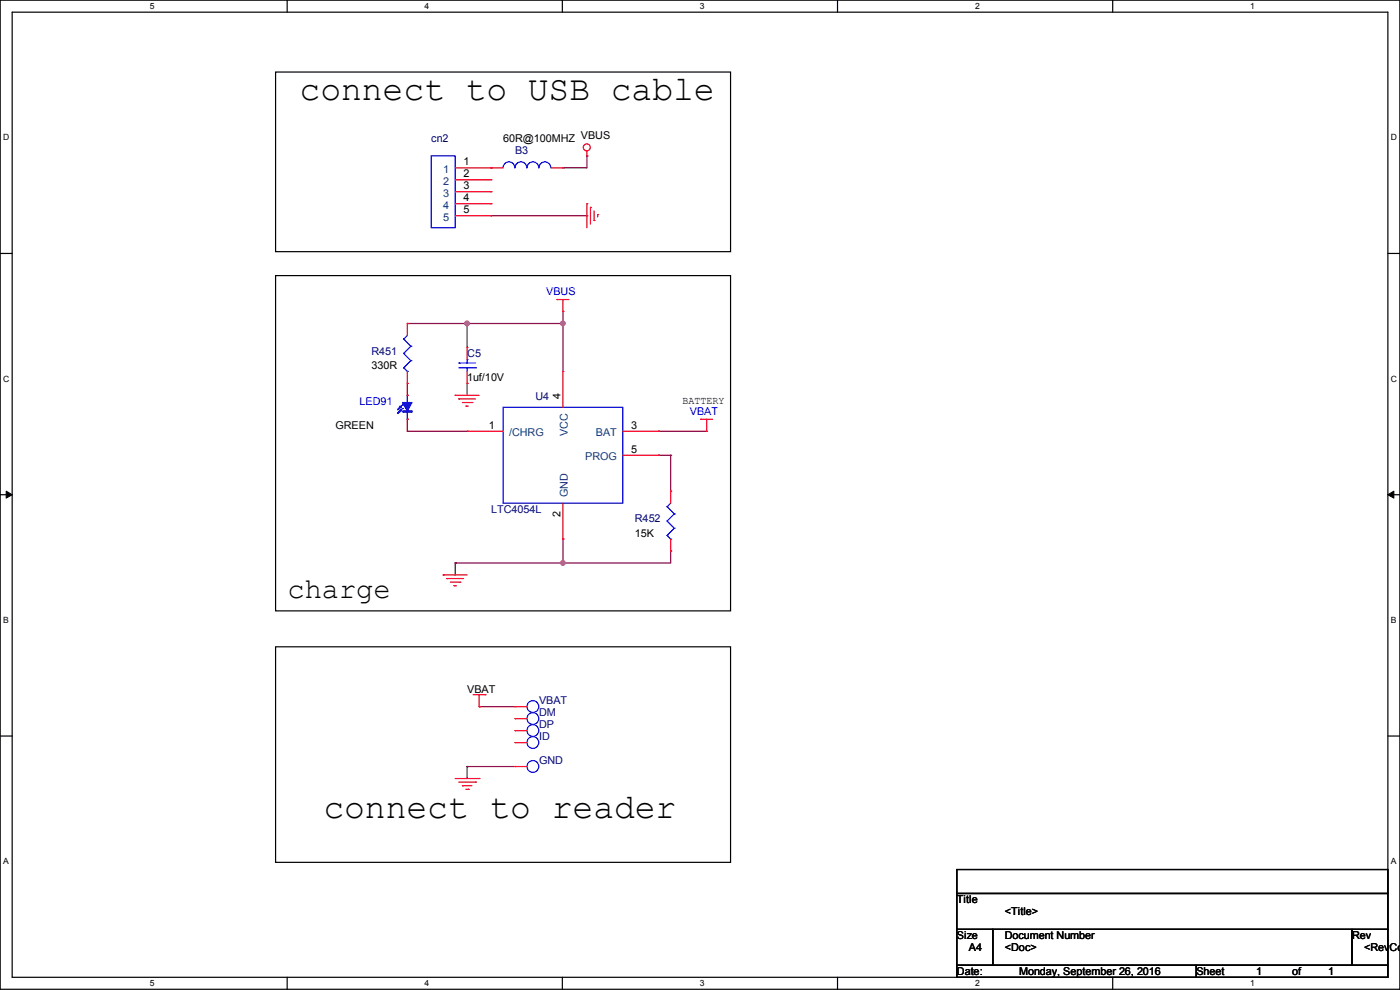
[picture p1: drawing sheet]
<svg xmlns="http://www.w3.org/2000/svg" width="297mm" height="210mm" viewBox="0 0 297 210" stroke-linecap="round" stroke-linejoin="round" font-family="sans-serif">
<path d="M0 0h297v209.8h-297zM2.6 2.6h291.8v204.7h-291.8z" fill="none" stroke="#000" stroke-width=".25"/>
<g fill="#fff">
<path d="M31.7 .3h1v2h-1z"/>
<path d="M31.7 207.6h1v1.9h-1z"/>
</g>
<path d="M60.9 0v2.6M60.9 207.3v2.5" fill="none" stroke="#000" stroke-width=".25"/>
<g fill="#fff">
<path d="M90.1 .3h1v2h-1z"/>
<path d="M90.1 207.6h1v1.9h-1z"/>
</g>
<path d="M119.3 0v2.6M119.3 207.3v2.5" fill="none" stroke="#000" stroke-width=".25"/>
<g fill="#fff">
<path d="M148.5 .3h.9v2h-.9z"/>
<path d="M148.5 207.6h.9v1.9h-.9z"/>
</g>
<path d="M177.7 0v2.6M177.7 207.3v2.5" fill="none" stroke="#000" stroke-width=".25"/>
<g fill="#fff">
<path d="M206.8 .3h1v2h-1z"/>
<path d="M206.8 207.6h1v1.9h-1z"/>
</g>
<path d="M236.1 0v2.6M236.1 207.3v2.5" fill="none" stroke="#000" stroke-width=".25"/>
<g fill="#fff">
<path d="M265.2 .3h1v2h-1z"/>
<path d="M265.2 207.6h1v1.9h-1z"/>
<path d="M.7 28.2h1.2v1.9h-1.2z"/>
<path d="M295.1 28.2h1.2v1.9h-1.2z"/>
<path d="M.7 79.3h1.2v2h-1.2z"/>
<path d="M295.1 79.3h1.2v2h-1.2z"/>
</g>
<path d="M0 53.8h2.6M294.4 53.8h2.6" fill="none" stroke="#000" stroke-width=".25"/>
<g fill="#fff">
<path d="M.7 130.5h1.2v2h-1.2z"/>
<path d="M295.1 130.5h1.1v2h-1.1z"/>
</g>
<path d="M0 104.9h2.6M294.4 104.9h2.6" fill="none" stroke="#000" stroke-width=".25"/>
<path d="M1.3 104.2l1.3 .7-1.3 .8zM294.4 104.9l1.3-.7v1.5z" fill="#000" stroke="#000" stroke-width=".21"/>
<g fill="#fff">
<path d="M.7 181.7h1.2v2h-1.2z"/>
<path d="M295.1 181.7h1.1v2h-1.1z"/>
</g>
<path d="M58.5 15.3h96.5v38.1h-96.5zM58.5 58.5h96.5v71.1h-96.5zM58.5 137.2h96.5v45.7h-96.5zM0 156.1h2.6M294.4 156.1h2.6M203 184.4h91.4v5.1h-91.4zM203 189.5h91.4v7.6h-91.4zM203 197.1h7.6v7.7h-7.6zM210.6 197.1h76.2v7.7h-76.2zM286.8 197.1h7.6v7.7h-7.6zM203 204.8h50.8v2.5h-50.8zM253.8 204.8h40.6v2.5h-40.6z" fill="none" stroke="#000" stroke-width=".25"/>
<g fill="none" stroke="#800040" stroke-width=".25">
<path d="M119.4 35.6h.1M124.5 33.1h.1M124.5 33.1v2.5h-5.1M104.2 45.8h20.3M124.5 45.8h.1M86.4 68.6h.1M86.4 68.6h33M99.1 68.6h.1M99.1 68.6v5.1M119.4 68.6h.1M119.4 66.1h.1M119.4 66.1v12.7"/>
<path d="M86.4 81.3h.1M86.4 91.5h.1M86.4 88.9h.1M86.4 81.3v2.6M86.4 88.9v2.6M86.4 91.5h12.7M99.1 81.3h.1M99.1 81.3v2.6M139.7 96.6h.1M139.7 91.5h.1M139.7 91.5h10.2M139.7 96.6h2.6"/>
<path d="M142.3 96.6h.1M142.3 96.6v7.6M96.6 119.4h.1M96.6 119.4v2.6M119.4 114.3h.1M119.4 119.4h.1M119.4 114.3v5.1M142.3 116.9h.1M142.3 116.9v2.5h-45.7M101.6 149.9h.1M101.6 149.9h7.7M99.1 162.6h.1"/>
<path d="M99.1 162.6v2.5M99.1 162.6h10.2"/>
</g>
<g fill="#f0f" stroke="#f0f" stroke-width=".25">
<circle cx="119.4" cy="119.4" r=".49"/>
<circle cx="119.4" cy="68.6" r=".49"/>
<circle cx="99.1" cy="68.6" r=".49"/>
</g>
<g fill="none" stroke="#f00" stroke-width=".25">
<path d="M96.6 35.6h10.1M96.6 38.1h7.6M104.2 35.6h.1M104.2 38.1h.1M116.9 35.6h2.5M119.4 35.6h.1M124.5 33.1h.1M124.5 32v1.1M96.6 40.7h7.6M96.6 43.2h7.6M96.6 45.8h7.6M104.2 40.7h.1"/>
<path d="M104.2 43.2h.1M104.2 45.8h.1M124.5 43.2h.1M124.5 43.2v5.1M125.3 44h.1M125.3 44v3.5M126 46.8h.1M126 44.7v2.1M126.8 45.5h.1M126.8 45.5v.5M86.4 68.6h.1M86.4 68.6v2.6"/>
<path d="M86.4 78.8v2.5M99.1 73.7h.1M99.1 73.7v2.5M99.1 78.8v2.5M118.2 63.5h.1M118.2 63.5h2.5M119.4 66.1h.1M119.4 78.8h.1M119.4 63.5v2.6M119.4 78.8v7.6M86.4 83.9h.1M86.4 88.9h.1"/>
<path d="M86.4 81.3h.1M96.6 83.9h.1M96.6 83.9h5M97.3 84.6h.1M97.3 84.6h3.6M98.1 85.4h2M98.8 86.1h.1M98.8 86.1h.6M99.1 81.3h.1M99.1 91.5h.1M99.1 91.5h7.6M100.1 85.4h.1"/>
<path d="M132.1 91.5h7.6M132.1 96.6h7.6M139.7 96.6h.1M139.7 91.5h.1M148.6 88.9h.1M148.6 88.9h2.6M149.9 91.5h.1M149.9 88.9v2.6M119.4 114.3h.1M119.4 106.7v7.6M142.3 104.2h.1M142.3 116.9h.1"/>
<path d="M142.3 104.2v2.5M142.3 114.3v2.6M94 122h.1M94 122h5.1M94.8 122.7h.1M94.8 122.7h3.5M95.5 123.5h2.1M96.3 124.2h.1M96.3 124.2h.5M97.6 123.5h.1M100.4 147.4h2.5M101.6 149.9h.1"/>
<path d="M101.6 147.4v2.5M102.9 147.4h.1M109.3 157.5h.1M109.3 149.9h.1M109.3 155h.1M109.3 152.4h.1M109.3 157.5h2.5M109.3 149.9h2.5M109.3 155h2.5M109.3 152.4h2.5M96.6 165.1h5M97.3 165.9h3.6"/>
<path d="M98.1 166.7h.1M98.1 166.7h2M98.8 167.4h.6M99.4 167.4h.1M100.9 165.9h.1M101.6 165.1h.1M109.3 162.6h.1M109.3 162.6h2.5"/>
<circle cx="124.5" cy="31.3" r=".74"/>
</g>
<g fill="none" stroke="#00f" stroke-width=".25">
<path d="M91.5 33.1h5.1v15.2h-5.1zM106.7 35.6a1.25 1.25 0 0 1 1.3-1.3 1.25 1.25 0 0 1 1.2 1.3M109.3 35.6a1.25 1.25 0 0 1 1.2-1.3 1.25 1.25 0 0 1 1.3 1.3M111.8 35.6a1.25 1.25 0 0 1 1.3-1.3 1.25 1.25 0 0 1 1.2 1.3M114.3 35.6a1.25 1.25 0 0 1 1.3-1.3 1.25 1.25 0 0 1 1.2 1.3M85.6 71.9h.1M85.6 75h.1M85.6 78h.1M85.6 71.9l1.6 1.5M85.6 75l1.6 1.5M85.6 78l.8 .8M86.4 78.8h.1"/>
<path d="M86.4 71.2l-.8 .7M87.2 73.4h.1M87.2 76.5h.1M87.2 73.4l-1.6 1.6M87.2 76.5l-1.6 1.5M97.3 77h.1M97.3 77h3.6M97.3 78h3.6M99.1 76.2h.1M99.1 78h.1M99.1 76.2v.8M99.1 78v.8"/>
<path d="M100.9 78h.1M85.4 85.9h.1M85.4 86.7h.1M85.4 85.9l-1 1M85.4 86.7l-1 1M86.4 83.9h.1M86.4 88.9h.1M86.4 83.9v1.5M86.4 87.4v1.5M106.7 86.4h25.4v20.3h-25.4zM141.5 107.5h.1M141.5 110.5h.1"/>
<path d="M141.5 113.6h.1M141.5 107.5l1.5 1.5M141.5 110.5l1.5 1.6M141.5 113.6l.8 .7M142.3 114.3h.1M142.3 106.7l-.8 .8M143 109h.1M143 112.1h.1M143 109l-1.5 1.5M143 112.1l-1.5 1.5"/>
<circle cx="113.1" cy="152.4" r="1.25"/>
<circle cx="113.1" cy="157.5" r="1.25"/>
<circle cx="113.1" cy="149.9" r="1.25"/>
<circle cx="113.1" cy="155" r="1.25"/>
<circle cx="113.1" cy="162.6" r="1.25"/>
</g>
<g fill="#00f" stroke="#00f" stroke-width=".25">
<path d="M85.4 85.4h2l-1 1.8z" fill-rule="evenodd"/>
<path d="M85.4 87.2h2v.2h-2z" fill-rule="evenodd"/>
<path d="M84.9 86.1l.2 .3-.7 .5z" fill-rule="evenodd"/>
<path d="M84.9 86.9l.2 .3-.7 .5z" fill-rule="evenodd"/>
</g>
<g font-size="7.4">
<text x="63.5" y="21.1">connect to USB cable</text>
<text x="68.6" y="173.5">connect to reader</text>
</g>
<text font-size="6.1" x="61" y="126.8">charge</text>
<g font-size="2.3" fill="#000080">
<text x="91.5" y="30.1">cn2</text>
<text x="109.3" y="32.6">B3</text>
<text x="78.8" y="75.3">R451</text>
<text x="99.1" y="75.8">C5</text>
<text x="113.6" y="84.9">U4</text>
<text x="104.2" y="108.8">LTC4054L</text>
<text x="134.7" y="110.8">R452</text>
<text x="114.4" y="149.4">VBAT</text>
<text x="114.4" y="154.5">DP</text>
<text x="114.4" y="152">DM</text>
<text x="114.4" y="157.1">ID</text>
<text x="114.4" y="162.1">GND</text>
</g>
<g font-size="2.3">
<text x="98.3" y="35.1">1</text>
<text x="106.7" y="30.1">60R@100MHZ VBUS</text>
<text x="98.3" y="37.6">2</text>
<text x="98.3" y="40.1">3</text>
<text x="98.3" y="42.7">4</text>
<text x="98.3" y="45.2">5</text>
<text x="78.8" y="78.3">330R</text>
<text x="99.1" y="80.9">1uf/10V</text>
<text x="118.9" y="84.6" transform="rotate(-90 118.9 84.6)">4</text>
<text x="144.8" y="85.7">BATTERY</text>
<text x="71.2" y="91">GREEN</text>
<text x="103.7" y="90.9">1</text>
<text x="133.9" y="90.9">3</text>
<text x="133.9" y="96">5</text>
<text x="118.9" y="109.8" transform="rotate(-90 118.9 109.8)">2</text>
<text x="134.7" y="113.9">15K</text>
<text x="99.1" y="146.9">VBAT</text>
<text x="203" y="191.6">Title</text>
<text x="213.2" y="194.1">&lt;Title&gt;</text>
<text x="203" y="199.2">Size</text>
<text x="205.5" y="201.8">A4</text>
<text x="213.2" y="199.2">Document Number</text>
<text x="213.2" y="201.8">&lt;Doc&gt;</text>
<text x="286.8" y="199.2">Rev</text>
<text x="289.4" y="201.8">&lt;RevCod</text>
<text x="203" y="206.8">Date:</text>
<text x="216.2" y="206.8">Monday, September 26, 2016</text>
<text x="253.8" y="206.8">Sheet</text>
<text x="266.5" y="206.8">1</text>
<text x="274.1" y="206.8">of</text>
<text x="281.7" y="206.8">1</text>
</g>
<g font-size="2.3" fill="#004080">
<text x="94" y="36.7">1</text>
<text x="94" y="39.2">2</text>
<text x="94" y="41.7">3</text>
<text x="94" y="44.3">4</text>
<text x="94" y="46.8">5</text>
<text x="108" y="92.5">/CHRG</text>
<text x="120.5" y="92.5" transform="rotate(-90 120.5 92.5)">VCC</text>
<text x="126.4" y="92.5">BAT</text>
<text x="124.1" y="97.6">PROG</text>
<text x="120.5" y="105.5" transform="rotate(-90 120.5 105.5)">GND</text>
</g>
<g font-size="2.3" fill="#00f">
<text x="115.9" y="62.6">VBUS</text>
<text x="76.2" y="85.9">LED91</text>
<text x="146.4" y="88">VBAT</text>
</g>
<g font-size="1.8">
<text x="31.8" y="1.9">5</text>
<text x="90.1" y="1.9">4</text>
<text x="148.5" y="1.9">3</text>
<text x="206.8" y="1.9">2</text>
<text x="265.2" y="1.9">1</text>
<text x=".7" y="29.8">D</text>
<text x="295.1" y="29.8">D</text>
<text x=".7" y="80.9">C</text>
<text x="295.1" y="80.9">C</text>
<text x=".7" y="132.1">B</text>
<text x="295.1" y="132.1">B</text>
<text x=".7" y="183.3">A</text>
<text x="295.1" y="183.3">A</text>
<text x="31.8" y="209.2">5</text>
<text x="90.1" y="209.2">4</text>
<text x="148.5" y="209.2">3</text>
<text x="206.8" y="209.2">2</text>
<text x="265.2" y="209.2">1</text>
</g>
</svg>
